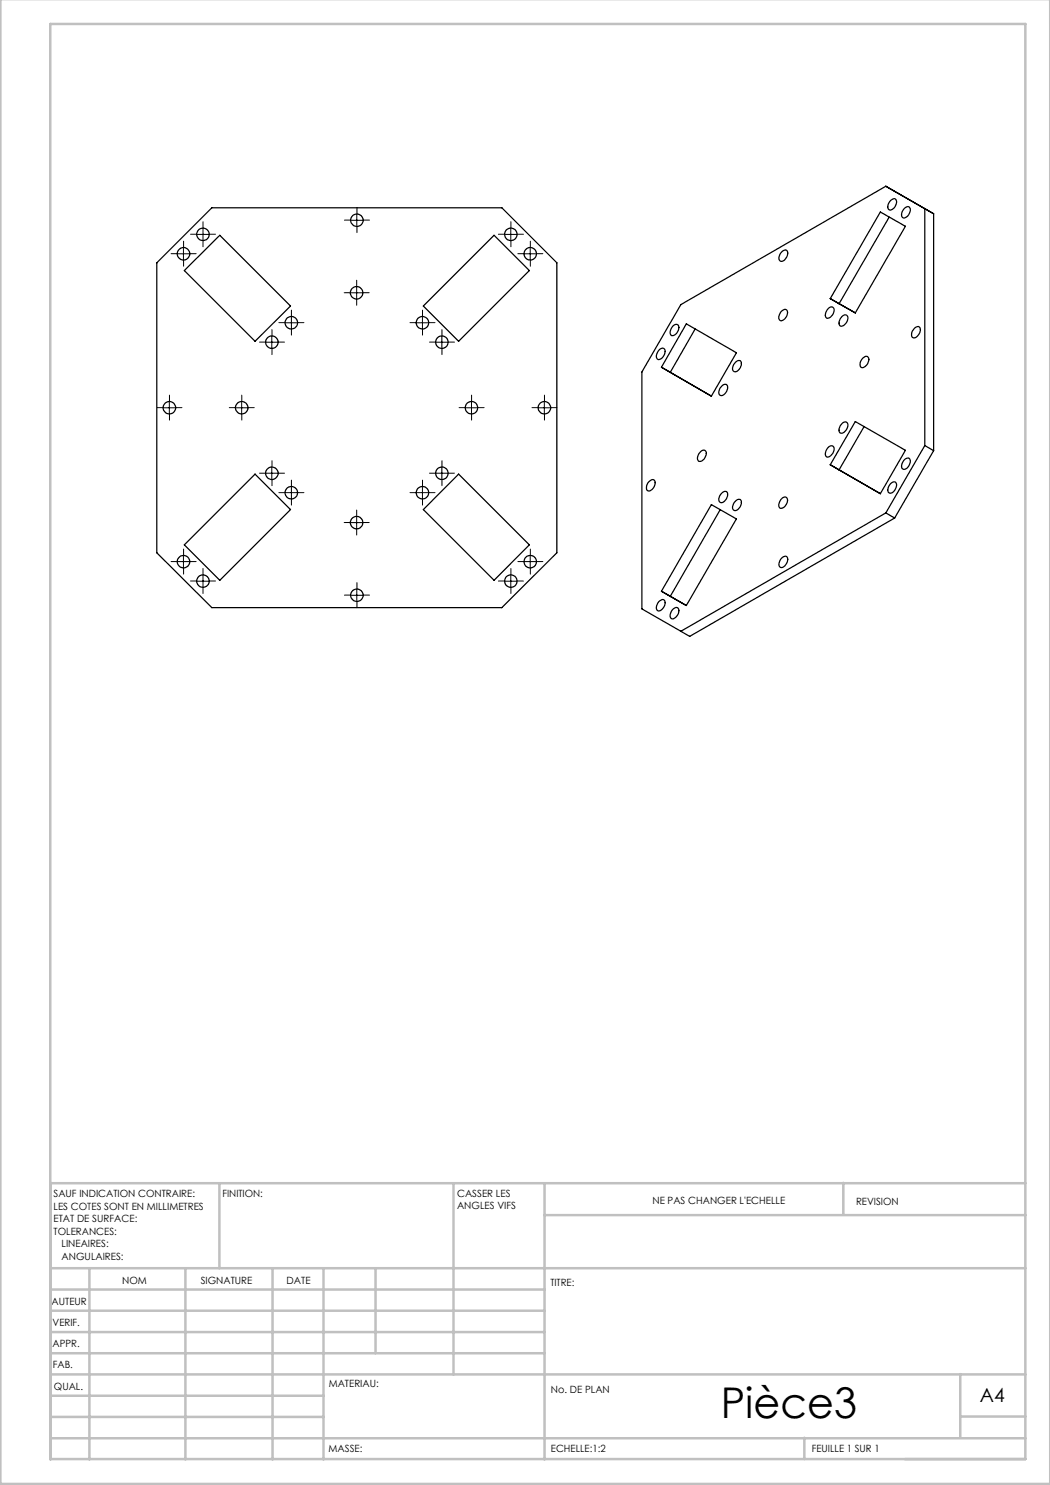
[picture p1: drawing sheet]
<svg xmlns="http://www.w3.org/2000/svg" width="210mm" height="297mm" viewBox="0 0 210 297" stroke-linecap="round" stroke-linejoin="round" font-family="sans-serif">
<g fill="none" stroke="#000" stroke-width=".2" stroke-dasharray="30.5 1.3 1.3 1.3">
<path d="M35.5 50.7h-1.3M36.7 49.5v-1.3M36.7 52v1.2M38 50.7h1.2M39.4 46.8h-1.3M40.6 45.6v-1.3M40.6 48.1v1.2M41.9 46.8h1.2M70.1 58.5h-1.3M70.1 44h-1.2M71.3 57.3v-1.3M71.3 59.8v1.2"/>
<path d="M71.4 42.8v-1.3M71.4 45.3v1.2M72.6 58.5h1.2M72.6 44h1.3M100.9 46.8h-1.2M102.2 45.6v-1.3M102.2 48.1v1.2M103.4 46.8h1.3M104.8 50.7h-1.2M106.1 49.5v-1.3M106.1 52v1.2M107.3 50.7h1.3"/>
<path d="M53.1 68.4h-1.2M54.4 67.2v-1.3M54.4 69.7v1.2M55.6 68.4h1.3M57 64.5h-1.2M58.3 63.3v-1.3M58.3 65.8v1.2M59.5 64.5h1.3M83.3 64.5h-1.3M84.5 63.3v-1.3M84.5 65.8v1.2M85.8 64.5h1.2"/>
<path d="M87.1 68.4h-1.2M88.4 67.2v-1.3M88.4 69.7v1.2M89.6 68.4h1.3M32.6 81.5h-1.2M33.9 80.3v-1.3M33.9 82.8v1.2M35.1 81.5h1.3M47.1 81.5h-1.2M48.4 80.3v-1.3M48.4 82.8v1.2M49.6 81.5h1.3"/>
<path d="M53.1 94.6h-1.2M54.4 93.4v-1.3M54.4 95.9v1.2M55.6 94.6h1.3M57 98.5h-1.2M58.3 97.3v-1.3M58.3 99.8v1.2M59.5 98.5h1.3M83.3 98.5h-1.3M84.5 97.3v-1.3M84.5 99.8v1.2M85.8 98.5h1.2"/>
<path d="M87.1 94.6h-1.2M88.4 93.4v-1.3M88.4 95.9v1.2M89.6 94.6h1.3M93.1 81.5h-1.3M94.3 80.3v-1.3M94.3 82.8v1.2M95.6 81.5h1.2M107.6 81.5h-1.2M108.9 80.3v-1.3M108.9 82.8v1.2M110.1 81.5h1.3"/>
<path d="M35.5 112.3h-1.3M36.7 111.1v-1.3M36.7 113.6v1.2M38 112.3h1.2M39.4 116.2h-1.3M40.6 115v-1.3M40.6 117.5v1.2M41.9 116.2h1.2M70.1 104.5h-1.3M70.1 119h-1.2M71.3 103.3v-1.3M71.3 105.8v1.2"/>
<path d="M71.4 117.8v-1.3M72.6 104.5h1.2M72.6 119h1.3M100.9 116.2h-1.2M102.2 115v-1.3M102.2 117.5v1.2M103.4 116.2h1.3M104.8 112.3h-1.2M106.1 111.1v-1.3M106.1 113.6v1.2M107.3 112.3h1.3M71.4 120.3v1.2"/>
</g>
<g fill="none" stroke="#000" stroke-width=".2">
<path d="M35.5 50.8h2.5M36.7 49.5v2.5M39.3 46.9h2.5M40.6 45.6v2.5M70.1 58.6h2.5M70.1 44.1h2.5M71.3 57.3v2.5M71.4 42.8v2.5M100.9 46.9h2.5M102.2 45.6v2.5M104.8 50.8h2.5M106 49.5v2.5"/>
<path d="M53.1 68.4h2.5M54.4 67.2v2.5M57 64.6h2.5M58.3 63.3v2.5M83.2 64.6h2.5M84.5 63.3v2.5M87.1 68.4h2.5M88.4 67.2v2.5M32.6 81.6h2.5M33.9 80.3v2.5M47.1 81.6h2.5M48.3 80.3v2.5"/>
<path d="M53.1 94.6h2.5M54.4 93.4v2.5M57 98.5h2.5M58.3 97.3v2.5M83.2 98.5h2.5M84.5 97.3v2.5M87.1 94.6h2.5M88.4 93.4v2.5M93.1 81.6h2.4M94.3 80.3v2.5M107.6 81.6h2.5M108.9 80.3v2.5"/>
<path d="M35.5 112.3h2.5M36.7 111.1v2.5M39.3 116.2h2.5M40.6 115v2.5M70.1 104.5h2.5M70.1 119.1h2.5M71.3 103.3v2.5M71.4 117.8v2.5M100.9 116.2h2.5M102.2 115v2.5M104.8 112.3h2.5M106 111.1v2.5"/>
</g>
<g fill="none" stroke="#c0c0c0" stroke-width=".5">
<path d="M.1 -.1v296.9h209.9v-296.9M10.1 4.8h195v287h-195zM43.9 236.6v17M90.7 236.6v38.3M108.9 236.6v55.3M168.7 236.6v6.3M205.1 236.6h-195v55.3M10.1 253.6h195M10.1 257.9h98.8M17.9 253.6v38.3M37.1 253.6v38.3M54.5 253.6v38.3"/>
<path d="M64.7 253.6v38.3M75.1 253.6v17M108.9 243h96.2M10.1 270.6h98.8M10.1 266.4h98.8M10.1 262.1h98.8M10.1 279.1h54.6M10.1 274.9h195M192.1 274.8v12.7M10.1 287.7h195M10.1 283.4h54.6M160.9 287.5v4.3"/>
<path d="M192.1 283.3h13"/>
</g>
<g fill="none" stroke="#000" stroke-width=".25">
<path d="M177.2 37.2l-41 23.7-7.8 13.5v47.4l7.8 4.5M177.2 37.2l9.5 5.6M177.2 37.2l1.7 1.1M31.4 52.6l11-11h58l11 11v58l-11 10.9h-58l-11-10.9zM36.9 54.1l7.1-7 14.1 14.1-7.1 7.1zM156.3 50.4l.2-.2a.61 .61 0 0 1 .8-.1 .61 .61 0 0 1 .2 .8 1.41 1.41 0 0 1-1.4 1.3 1.21 1.21 0 0 1 .2-1.8zM166.1 59.7l10-17.3 5 2.9-10 17.3M166.1 59.7l5 2.9M166.1 59.7l1.7 1M177.8 43.4l-10 17.3M178.2 40.1a.66 .66 0 0 1 .9-.3 .66 .66 0 0 1 .1 1 1.31 1.31 0 0 1-1.4 1.1 1.4 1.4 0 0 1 .4-1.8zM180.9 41.7a.66 .66 0 0 1 .9-.3 .66 .66 0 0 1 .2 1 1.31 1.31 0 0 1-1.4 1.1 1.4 1.4 0 0 1 .3-1.8z"/>
<path d="M186.7 42.8l-1.7-1.1v47.4M186.7 42.8v47.3M84.7 61.2l14.1-14.1 7.1 7-14.2 14.2zM132 69.8a.61 .61 0 0 1 .8-.1 .61 .61 0 0 1 .2 .8 1.49 1.49 0 0 1-1.4 1.4 1.25 1.25 0 0 1 .2-1.8zM134.7 65.1a.61 .61 0 0 1 .8-.2 .61 .61 0 0 1 .2 .9 1.31 1.31 0 0 1-1.5 1.2 1.62 1.62 0 0 1 .5-1.9zM137.3 64.8l10 5.8-5 8.6-10-5.8zM139 65.8l-4.9 8.7M144.5 77.1a.61 .61 0 0 1 .8-.2 .61 .61 0 0 1 .2 .8 1.47 1.47 0 0 1-1.4 1.4 1.27 1.27 0 0 1 .4-2zM147 72.5a.66 .66 0 0 1 .9-.4 .66 .66 0 0 1 .4 .9 1.47 1.47 0 0 1-1.5 1.3 1.19 1.19 0 0 1 .2-1.8zM156.2 62.3l.3-.2a.6 .6 0 0 1 .8-.2 .6 .6 0 0 1 .2 .9 1.49 1.49 0 0 1-1.4 1.3 1.25 1.25 0 0 1 .1-1.8zM165.7 61.7a.66 .66 0 0 1 .9-.2 .66 .66 0 0 1 .2 .9 1.36 1.36 0 0 1-1.5 1.2 1.44 1.44 0 0 1 .4-1.9zM167.8 60.7l3.3 1.9"/>
<path d="M168.4 63.3a.66 .66 0 0 1 1-.2 .66 .66 0 0 1 .1 .9 1.37 1.37 0 0 1-1.5 1.2 1.41 1.41 0 0 1 .4-1.9zM172.5 71.7l.2-.2a.6 .6 0 0 1 .8-.2 .6 .6 0 0 1 .2 .8 1.56 1.56 0 0 1-1.4 1.4 1.25 1.25 0 0 1 .2-1.8zM183 65.5a.61 .61 0 0 1 .9-.1 .61 .61 0 0 1 .1 .8 1.48 1.48 0 0 1-1.4 1.4 1.29 1.29 0 0 1 .4-2.1zM51 94.8l7.1 7.1-14.1 14.2-7.1-7.1zM91.7 94.8l14.2 14.2-7.1 7.1-14.1-14.2zM129.8 96.3l.2-.1a.61 .61 0 0 1 .8-.2 .61 .61 0 0 1 .2 .8 1.47 1.47 0 0 1-1.4 1.4 1.3 1.3 0 0 1 .2-1.9zM140 90.4a.66 .66 0 0 1 .9-.4 .66 .66 0 0 1 .4 .9 1.36 1.36 0 0 1-1.6 1.3l-.2-.7zM144.5 98.5a.61 .61 0 0 1 .8-.2 .61 .61 0 0 1 .2 .9 1.47 1.47 0 0 1-1.4 1.3 1.28 1.28 0 0 1 .4-2zM156.5 99.6a.61 .61 0 0 1 .8-.1 .61 .61 0 0 1 .2 .8 1.31 1.31 0 0 1-1.6 1.3 1.62 1.62 0 0 1 .6-2zM165.7 89.5a.66 .66 0 0 1 .9-.3 .66 .66 0 0 1 .2 1 1.36 1.36 0 0 1-1.5 1.2 1.44 1.44 0 0 1 .4-1.9zM168.4 84.7a.66 .66 0 0 1 1-.2 .66 .66 0 0 1 .1 .9 1.37 1.37 0 0 1-1.5 1.2 1.41 1.41 0 0 1 .4-1.9zM171.1 84.3l10 5.8-5 8.6-10-5.7z"/>
<path d="M172.8 85.3l-5 8.7M178.2 96.7a.66 .66 0 0 1 .9-.3 .66 .66 0 0 1 .1 1 1.15 1.15 0 0 1-1.5 1.1l-.1-.5 .1-.5zM180.9 91.9a.66 .66 0 0 1 .9-.2 .66 .66 0 0 1 .2 .9 1.15 1.15 0 0 1-1.6 1.1l-.1-.5 .1-.5zM185 89.1l-7.8 13.5M185 89.1l1.7 1M186.7 90.1l-7.8 13.5M142.3 100.9l5 2.9-10 17.3-5-2.9zM144 101.9l-9.9 17.4-1.8-1.1M147 100.3a.66 .66 0 0 1 .9-.4 .66 .66 0 0 1 .4 .8 1.47 1.47 0 0 1-1.5 1.4 1.19 1.19 0 0 1 .2-1.8zM156.3 111.7l.2-.2a.61 .61 0 0 1 .8-.2 .61 .61 0 0 1 .2 .8 1.41 1.41 0 0 1-1.4 1.4 1.21 1.21 0 0 1 .2-1.8zM177.2 102.6l-41 23.7M177.2 102.6l1.7 1"/>
<path d="M178.9 103.6l-41 23.7-1.7-1M131.8 120.3l.2-.1a.61 .61 0 0 1 .8-.2 .61 .61 0 0 1 .2 .8 1.5 1.5 0 0 1-1.4 1.4 1.25 1.25 0 0 1 .2-1.9zM134.5 121.9l.2-.2a.61 .61 0 0 1 .9-.1 .61 .61 0 0 1 .1 .8 1.5 1.5 0 0 1-1.4 1.4 1.25 1.25 0 0 1 .2-1.9z"/>
<circle cx="36.7" cy="50.8" r="1.25"/>
<circle cx="40.6" cy="46.9" r="1.25"/>
<circle cx="71.3" cy="58.6" r="1.24"/>
<circle cx="71.4" cy="44.1" r="1.25"/>
<circle cx="102.2" cy="46.9" r="1.24"/>
<circle cx="106.1" cy="50.8" r="1.24"/>
<circle cx="54.4" cy="68.4" r="1.25"/>
<circle cx="58.3" cy="64.6" r="1.24"/>
<circle cx="84.5" cy="64.5" r="1.25"/>
<circle cx="88.4" cy="68.4" r="1.24"/>
<circle cx="33.9" cy="81.6" r="1.25"/>
<circle cx="48.4" cy="81.6" r="1.25"/>
<circle cx="54.4" cy="94.7" r="1.25"/>
<circle cx="58.3" cy="98.5" r="1.25"/>
<circle cx="84.5" cy="98.6" r="1.26"/>
<circle cx="88.4" cy="94.6" r="1.24"/>
<circle cx="94.3" cy="81.6" r="1.24"/>
<circle cx="108.9" cy="81.6" r="1.25"/>
<circle cx="36.7" cy="112.3" r="1.25"/>
<circle cx="40.6" cy="116.2" r="1.26"/>
<circle cx="71.3" cy="104.5" r="1.24"/>
<circle cx="71.4" cy="119.1" r="1.25"/>
<circle cx="102.2" cy="116.2" r="1.25"/>
<circle cx="106.1" cy="112.3" r="1.24"/>
</g>
<text font-size="8.5" x="144.2" y="283.5">Pièce3</text>
<text font-size="3.9" x="196" y="280.4">A4</text>
<g font-size="2">
<text x="10.7" y="239.5">SAUF INDICATION CONTRAIRE:</text>
<text x="44.5" y="239.5">FINITION:</text>
<text x="91.4" y="239.4">CASSER LES</text>
<text x="10.7" y="242">LES COTES SONT EN MILLIMETRES</text>
<text x="10.7" y="244.5">ETAT DE SURFACE:</text>
<text x="91.4" y="241.9">ANGLES VIFS</text>
<text x="130.5" y="240.8">NE PAS CHANGER L'ECHELLE</text>
<text x="171.2" y="241">REVISION</text>
<text x="10.7" y="247">TOLERANCES:</text>
<text x="12.3" y="249.5">LINEAIRES:</text>
<text x="12.3" y="252">ANGULAIRES:</text>
<text x="24.4" y="256.9">NOM</text>
<text x="40.1" y="256.8">SIGNATURE</text>
<text x="57.3" y="256.8">DATE</text>
<text x="110.1" y="257.1">TITRE:</text>
<text x="10.3" y="260.9">AUTEUR</text>
<text x="10.5" y="269.3">APPR.</text>
<text x="10.5" y="265.2">VERIF.</text>
<text x="10.6" y="273.6">FAB.</text>
<text x="10.8" y="278">QUAL.</text>
<text x="65.8" y="277.4">MATERIAU:</text>
<text x="110.2" y="278.5">No. DE PLAN</text>
<text x="65.7" y="290.4">MASSE:</text>
<text x="110.2" y="290.5">ECHELLE:1:2</text>
<text x="162.4" y="290.4">FEUILLE 1 SUR 1</text>
</g>
</svg>
